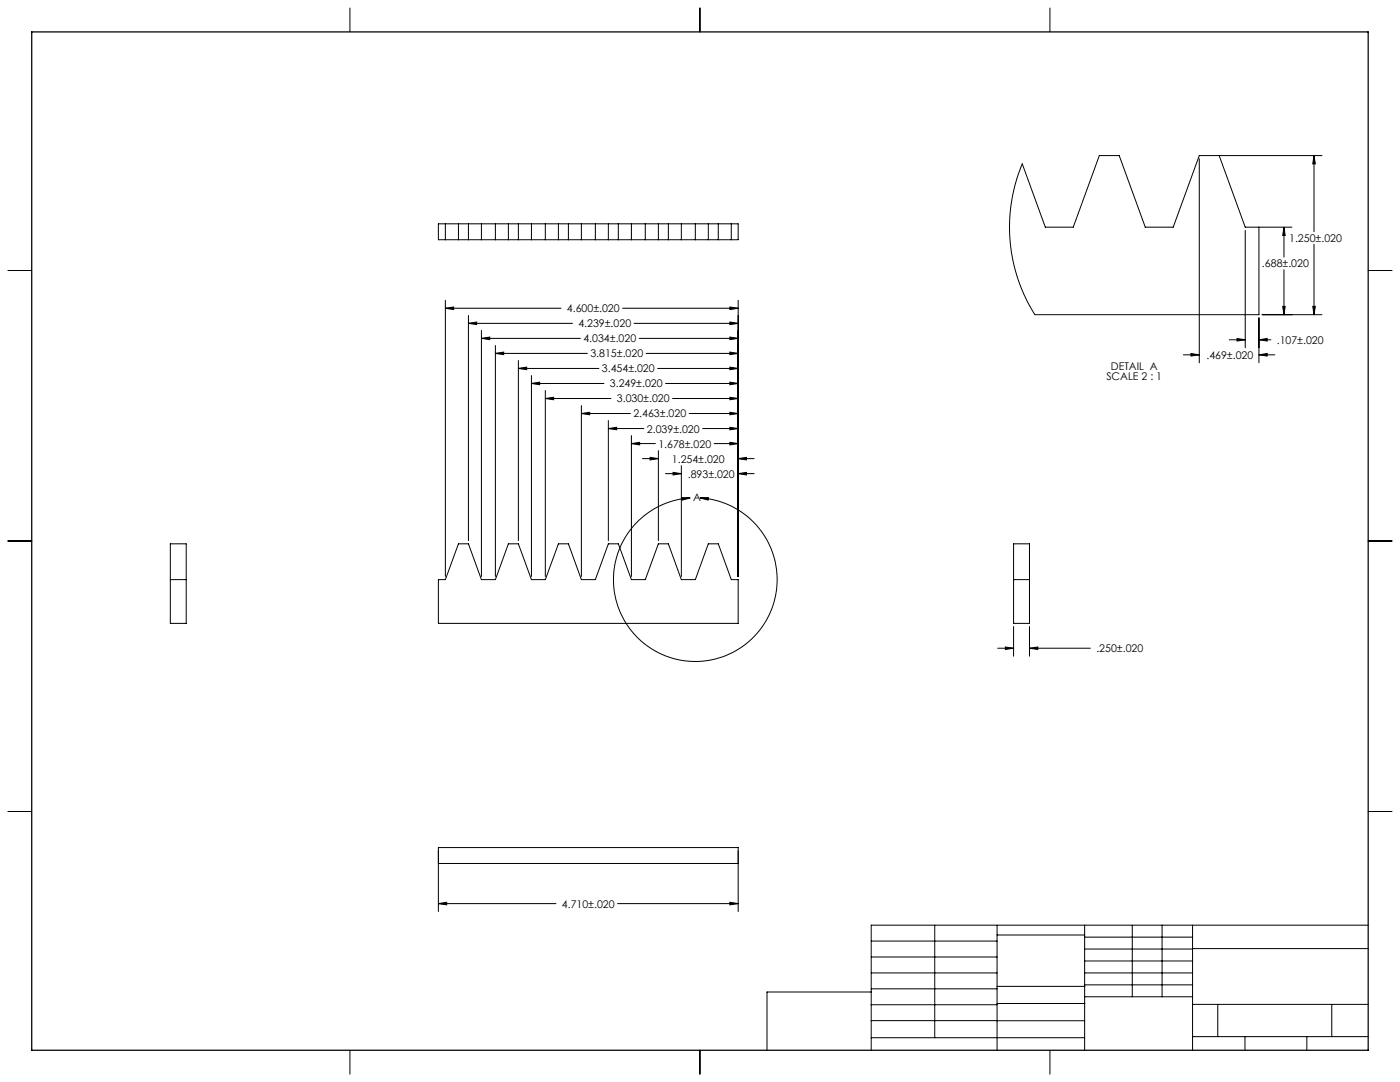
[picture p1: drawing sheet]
<svg xmlns="http://www.w3.org/2000/svg" width="559mm" height="432mm" viewBox="0 0 559 432" stroke-linecap="round" stroke-linejoin="round" font-family="sans-serif">
<g fill="none" stroke="#000" stroke-width=".4">
<path d="M139.7 3.2v9.5M279.4 3.2v9.5M419.1 3.2v9.5M478.7 63.4v81.4M486.6 62.1l10.4 28.6h18.7M524.5 62.1l.5 3.3h-1zM524.5 62.1v30.3M527.6 62.1h-48.9l-10.4 28.6h-11.2l-10.4-28.6h-7.9l-10.4 28.6h-11.2l-9.2-25.3-2 5.5-1.6 6-1 5.7-.5 6.8 .5 9.1 1.7 9 3.5 9.7 4.5 8.4h89.4v-34.9M175 89.3h119.6v6.4h-119.6zM177.8 89.3v6.4M183 89.3v6.4M187 89.3v6.4"/>
<path d="M192.2 89.3v6.4M197.7 89.3v6.4M202.9 89.3v6.4M206.9 89.3v6.4M212.1 89.3v6.4M217.7 89.3v6.4M222.9 89.3v6.4M226.9 89.3v6.4M232.1 89.3v6.4M237.6 89.3v6.4M242.8 89.3v6.4M246.8 89.3v6.4"/>
<path d="M252 89.3v6.4M257.6 89.3v6.4M262.8 89.3v6.4M266.8 89.3v6.4M272 89.3v6.4M277.5 89.3v6.4M282.7 89.3v6.4M286.7 89.3v6.4M291.9 89.3v6.4M497 91.9v46.9M512.5 90.7l.5 3.3h-1zM512.5 90.7v11.9"/>
<path d="M524.5 97.5v28.1M3.1 107.9h9.6M177.8 119.8v110.2M294.6 119.8v110.2M512.5 107.7v17.9M546.1 107.9h9.5M177.8 123l3.3-.5v1zM177.8 123h46.1M187 129l3.3-.5v1zM187 125.9v89.9M187 129h41.5M192.2 135l3.3-.5v1z"/>
<path d="M192.2 131.9v98.1M192.2 135h39.5M197.7 137.9v92.1M248.5 123h46.1M253.1 129h41.5M255.1 135h39.5M291.3 134.5l3.3 .5-3.3 .5zM291.3 128.5l3.3 .5-3.3 .5zM291.3 122.5l3.3 .5-3.3 .5zM490.7 135.6h6.3M493.7 135.1l3.3 .5-3.3 .5zM502.5 135.6l3.3-.5v1z"/>
<path d="M502.5 126.9v17.9M502.5 135.6h4.8M503.8 125.6h23.8M512 122.3h1l-.5 3.3zM524 122.3h1l-.5 3.3zM197.7 141l3.3-.5v1zM197.7 141h36.8M206.9 147l3.3-.5v1zM206.9 143.9v71.9M206.9 147h32.1M212.1 153l3.3-.5v1zM212.1 149.9v80.1"/>
<path d="M212.1 153h29M217.7 159l3.3-.5v1zM217.7 155.9v74.1M217.7 159h26.1M257.9 141h36.7M262.5 147h32.1M265.7 153h28.9M268.5 159h26.1M291.3 152.5l3.3 .5-3.3 .5zM291.3 158.5l3.3 .5-3.3 .5zM291.3 146.5l3.3 .5-3.3 .5zM291.3 140.5l3.3 .5-3.3 .5z"/>
<path d="M472.3 141.6h6.4M475.4 141.1l3.3 .5-3.3 .5zM502.5 141.6l3.3-.5v1zM502.5 141.6h6.3M232.1 165l3.3-.5v1zM232.1 161.9v68.1M232.1 165h19.5M242.8 171l3.3-.5v1zM242.8 167.9v47.9M242.8 171h14.2M252 177l3.3-.5v1.1zM252 173.8v56.2"/>
<path d="M252 177h9.6M262.8 179.8v36M275.1 165h19.5M280.5 171h14.1M285 177h9.6M291.3 176.5l3.3 .5-3.3 .6zM291.3 164.5l3.3 .5-3.3 .5zM291.3 170.5l3.3 .5-3.3 .5zM256.4 183h6.4M259.5 182.5l3.3 .5-3.3 .6zM265.6 189h6.4M268.6 188.5l3.4 .5-3.4 .5z"/>
<path d="M272 185.8v44.2M272.2 198.6l3.3 .1-3.2 .9zM275.5 198.7a32.7 32.7 0 0 0-26 49.5 32.7 32.7 0 0 0 55.9 0 32.7 32.7 0 0 0-26-49.5M279.4 198.7l3.3-.2-.1 1.1zM294.6 189l3.3-.5v1zM294.6 183l3.3-.5v1.1zM294.6 189h6.4M294.6 183h6.4M3.1 215.9h9.6M68 217h6.3v31.8h-6.3zM183 217h4l5.2 14.3h5.5l5.2-14.3h4l5.2 14.3h5.6l5.2-14.3h4l5.2 14.3h5.5l5.2-14.3h4l5.2 14.3h5.6l5.2-14.3h4l5.2 14.3h5.5l5.2-14.3h4l5.2 14.3h2.7v17.5h-119.6v-17.5h2.8zM404.6 217h6.3v31.8h-6.3z"/>
<path d="M546.1 215.9h9.5M68 231.3h6.3M404.6 231.3h6.3M398.2 258.7h6.4M401.3 258.2l3.3 .5-3.3 .5zM404.6 250v11.9M410.9 258.7l3.3-.5v1zM410.9 250v11.9M410.9 258.7h24.3M3.1 323.8h9.6M546.1 323.8h9.5M175 344.6h119.6"/>
<path d="M175 360.6l3.3-.5v1zM175 363.8v-25.6h119.6v25.6M175 360.6h46.9M246.5 360.6h48.1M291.3 360.1l3.3 .5-3.3 .5zM347.7 375.6h50.3M373.1 369.2v44.9M398 369.2v49.9M398 373.1h34.9M432.9 369.2v49.9M432.9 378.7h43.1M432.9 374h43.1"/>
<path d="M451.9 369.2v28.6M463.8 369.2v28.6M476 369.2v49.9M476 378.6h70.1M546.1 369.2h-198.4v49.9M347.7 394.6h50.3M347.7 388.3h50.3M347.7 381.9h50.3M347.7 395.9h-41.6v23.2M398 393.6h35M432.9 383.5h43.1M432.9 388.3h43.1"/>
<path d="M432.9 393h43.1M433 397.8h43M139.7 419.1v9.6M279.4 419.1v9.6M347.7 414.1h85.2M347.7 407.3l85.2 .1M347.7 401h50.3M398 400.5h35M419.1 419.1v9.6M476 413.7h70.1M476 400.8h70.1M486.1 400.8v12.9"/>
<path d="M496.9 413.7v5.4M521.6 413.7v5.4M531.6 400.8v12.9"/>
</g>
<path d="M12.7 12.7h533.4v406.4h-533.4z" fill="none" stroke="#000" stroke-width=".5"/>
<g fill="#000">
<path d="M272.2 198.6l3.3 .1-3.2 .9zM279.4 198.7l3.3-.2-.1 1.1z"/>
<path d="M294.6 189l3.3-.5v1zM268.6 188.5l3.4 .5-3.4 .5zM291.3 176.5l3.3 .5-3.3 .6zM252 177l3.3-.5v1.1zM294.6 183l3.3-.5v1.1zM259.5 182.5l3.3 .5-3.3 .6zM291.3 164.5l3.3 .5-3.3 .5zM232.1 165l3.3-.5v1zM291.3 170.5l3.3 .5-3.3 .5zM242.8 171l3.3-.5v1zM291.3 152.5l3.3 .5-3.3 .5zM212.1 153l3.3-.5v1zM291.3 158.5l3.3 .5-3.3 .5zM217.7 159l3.3-.5v1zM291.3 146.5l3.3 .5-3.3 .5zM206.9 147l3.3-.5v1zM291.3 134.5l3.3 .5-3.3 .5zM192.2 135l3.3-.5v1zM291.3 140.5l3.3 .5-3.3 .5zM197.7 141l3.3-.5v1zM291.3 128.5l3.3 .5-3.3 .5zM187 129l3.3-.5v1zM291.3 122.5l3.3 .5-3.3 .5zM177.8 123l3.3-.5v1zM401.3 258.2l3.3 .5-3.3 .5zM410.9 258.7l3.3-.5v1zM291.3 360.1l3.3 .5-3.3 .5zM175 360.6l3.3-.5v1zM524 122.3h1l-.5 3.3zM524.5 62.1l.5 3.3h-1zM512 122.3h1l-.5 3.3zM512.5 90.7l.5 3.3h-1zM502.5 135.6l3.3-.5v1zM493.7 135.1l3.3 .5-3.3 .5zM502.5 141.6l3.3-.5v1zM475.4 141.1l3.3 .5-3.3 .5z"/>
</g>
<g font-size="4.2">
<text x="514.5" y="96.5">1.250±.020</text>
<text x="503.7" y="106.7">.688±.020</text>
<text x="226.3" y="124.6">4.600±.020</text>
<text x="230.9" y="130.6">4.239±.020</text>
<text x="232.9" y="136.6">4.034±.020</text>
<text x="509.6" y="137.2">.107±.020</text>
<text x="235.7" y="142.6">3.815±.020</text>
<text x="481.5" y="143.2">.469±.020</text>
<text x="240.2" y="148.6">3.454±.020</text>
<text x="443.4" y="147.6">DETAIL A</text>
<text x="243.4" y="154.6">3.249±.020</text>
<text x="441.6" y="151.7">SCALE 2 : 1</text>
<text x="246.2" y="160.6">3.030±.020</text>
<text x="252.8" y="166.6">2.463±.020</text>
<text x="258.2" y="172.6">2.039±.020</text>
<text x="262.8" y="178.6">1.678±.020</text>
<text x="268.2" y="184.6">1.254±.020</text>
<text x="274.5" y="190.6">.893±.020</text>
<text x="276.7" y="199.9">A</text>
<text x="437.6" y="260.3">.250±.020</text>
<text x="224.3" y="362.2">4.710±.020</text>
</g>
</svg>
